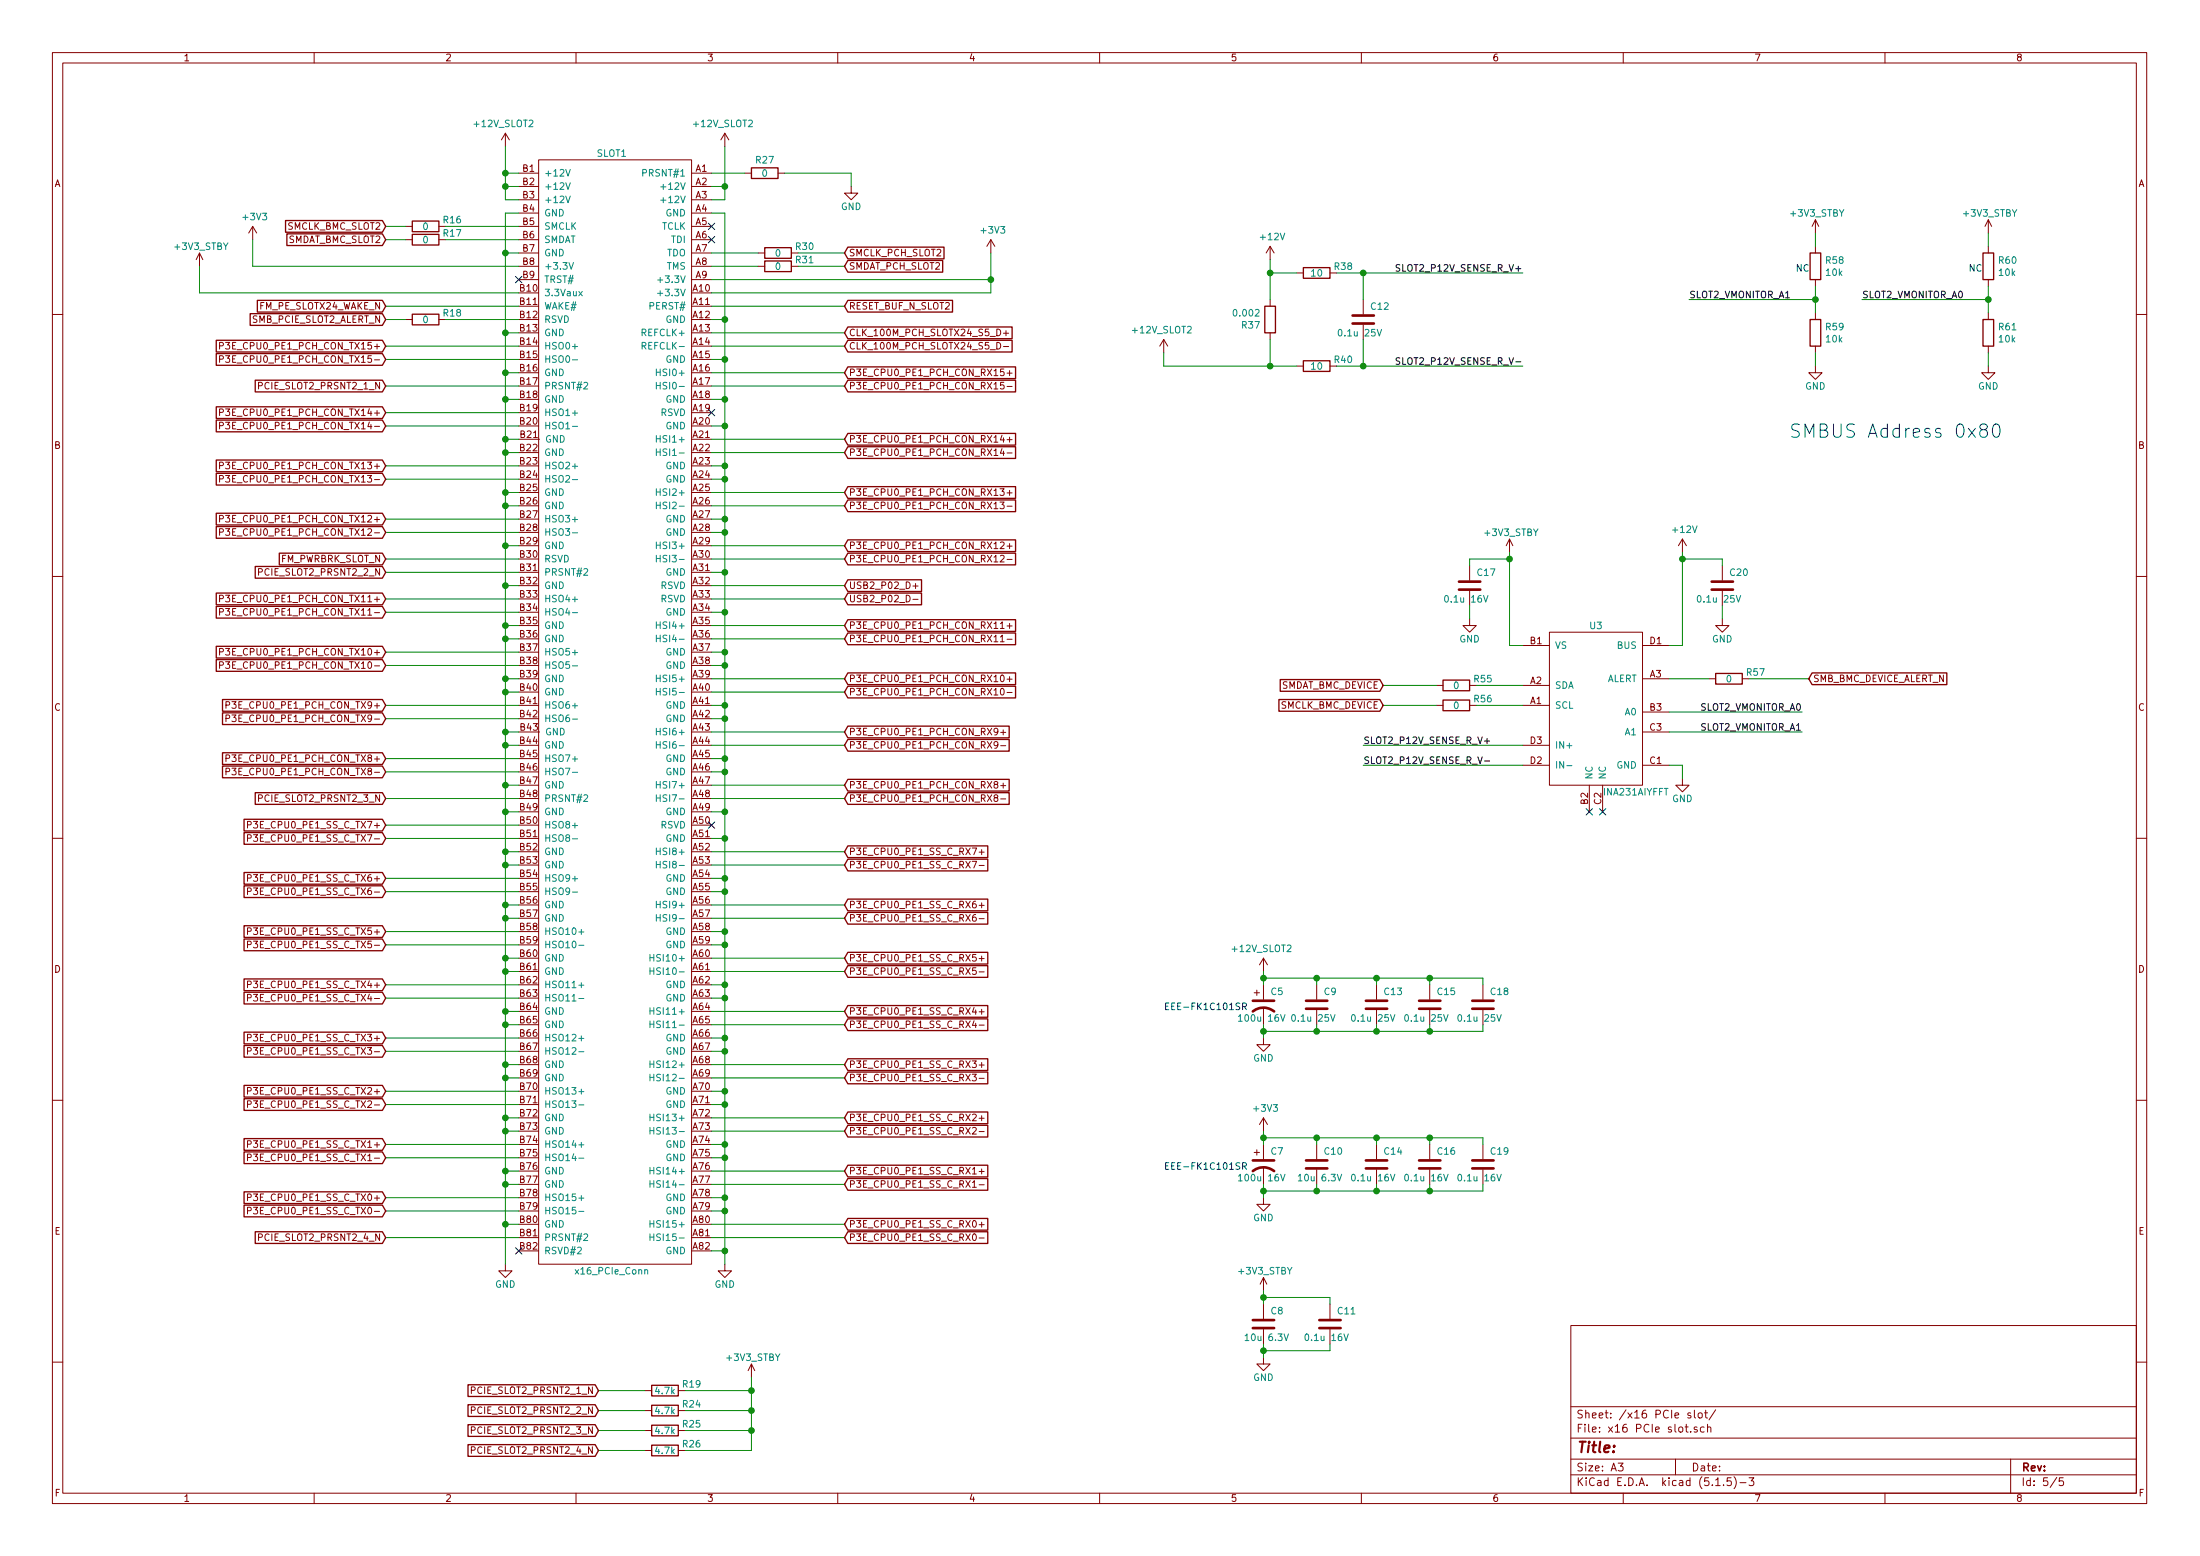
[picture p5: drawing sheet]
EESchema Schematic File Version 4
EELAYER 30 0
EELAYER END
$Descr A3 16535 11693
encoding utf-8
Sheet 5 5
Title ""
Date ""
Rev ""
Comp ""
Comment1 ""
Comment2 ""
Comment3 ""
Comment4 ""
$EndDescr
Text GLabel 4500 10450 0    50   Input ~ 0
PCIE_SLOT2_PRSNT2_1_N
Text GLabel 4500 10600 0    50   Input ~ 0
PCIE_SLOT2_PRSNT2_2_N
Text GLabel 4500 10750 0    50   Input ~ 0
PCIE_SLOT2_PRSNT2_3_N
Text GLabel 4500 10900 0    50   Input ~ 0
PCIE_SLOT2_PRSNT2_4_N
$Comp
L Device:R R19
U 1 1
P 5000 10450
F 0 "R19" V 4950 10650 50  0000 C CNN
F 1 "4.7k" V 5000 10450 50  0000 C CNN
F 2 "Resistors_SMD:R_0201" V 4930 10450 50  0001 C CNN
F 3 "~" H 5000 10450 50  0001 C CNN
	1    5000 10450
	0    1    1    0   
$EndComp
Wire Wire Line
	4850 10450 4500 10450
Wire Wire Line
	5150 10450 5650 10450
$Comp
L Device:R R24
U 1 1
P 5000 10600
F 0 "R24" V 4950 10800 50  0000 C CNN
F 1 "4.7k" V 5000 10600 50  0000 C CNN
F 2 "Resistors_SMD:R_0201" V 4930 10600 50  0001 C CNN
F 3 "~" H 5000 10600 50  0001 C CNN
	1    5000 10600
	0    1    1    0   
$EndComp
Wire Wire Line
	4850 10600 4500 10600
Wire Wire Line
	5150 10600 5650 10600
$Comp
L Device:R R25
U 1 1
P 5000 10750
F 0 "R25" V 4950 10950 50  0000 C CNN
F 1 "4.7k" V 5000 10750 50  0000 C CNN
F 2 "Resistors_SMD:R_0201" V 4930 10750 50  0001 C CNN
F 3 "~" H 5000 10750 50  0001 C CNN
	1    5000 10750
	0    1    1    0   
$EndComp
Wire Wire Line
	4850 10750 4500 10750
Wire Wire Line
	5150 10750 5650 10750
$Comp
L Device:R R26
U 1 1
P 5000 10900
F 0 "R26" V 4950 11100 50  0000 C CNN
F 1 "4.7k" V 5000 10900 50  0000 C CNN
F 2 "Resistors_SMD:R_0201" V 4930 10900 50  0001 C CNN
F 3 "~" H 5000 10900 50  0001 C CNN
	1    5000 10900
	0    1    1    0   
$EndComp
Wire Wire Line
	4850 10900 4500 10900
Wire Wire Line
	5150 10900 5650 10900
Wire Wire Line
	5650 10350 5650 10450
Connection ~ 5650 10450
Wire Wire Line
	5650 10450 5650 10600
Connection ~ 5650 10600
Wire Wire Line
	5650 10600 5650 10750
Connection ~ 5650 10750
Wire Wire Line
	5650 10750 5650 10900
$Comp
L Device:C C8
U 1 1
P 9500 9950
F 0 "C8" H 9550 10050 50  0000 L CNN
F 1 "10u 6.3V" H 9350 9850 50  0000 L CNN
F 2 "Capacitors_SMD:C_0805" H 9538 9800 50  0001 C CNN
F 3 "~" H 9500 9950 50  0001 C CNN
	1    9500 9950
	1    0    0    -1  
$EndComp
$Comp
L Device:C C11
U 1 1
P 10000 9950
F 0 "C11" H 10050 10050 50  0000 L CNN
F 1 "0.1u 16V" H 9800 9850 50  0000 L CNN
F 2 "Capacitors_SMD:C_0402" H 10038 9800 50  0001 C CNN
F 3 "~" H 10000 9950 50  0001 C CNN
	1    10000 9950
	1    0    0    -1  
$EndComp
Wire Wire Line
	9500 9800 9500 9750
Wire Wire Line
	9500 9750 10000 9750
Wire Wire Line
	10000 9750 10000 9800
Wire Wire Line
	9500 9750 9500 9700
Connection ~ 9500 9750
Wire Wire Line
	9500 10100 9500 10150
Wire Wire Line
	9500 10150 10000 10150
Wire Wire Line
	10000 10150 10000 10100
Wire Wire Line
	9500 10150 9500 10200
Connection ~ 9500 10150
$Comp
L power:GND #PWR0137
U 1 1
P 9500 10200
F 0 "#PWR0137" H 9500 9950 50  0001 C CNN
F 1 "GND" H 9500 10050 50  0000 C CNN
F 2 "" H 9500 10200 50  0001 C CNN
F 3 "" H 9500 10200 50  0001 C CNN
	1    9500 10200
	1    0    0    -1  
$EndComp
$Comp
L Device:CP1 C7
U 1 1
P 9500 8750
F 0 "C7" H 9550 8850 50  0000 L CNN
F 1 "100u 16V" H 9300 8650 50  0000 L CNN
F 2 "Switch PCIe:CapaElec_100u_16V_5.3x5.3mm" H 9500 8750 50  0001 C CNN
F 3 "~" H 9500 8750 50  0001 C CNN
	1    9500 8750
	1    0    0    -1  
$EndComp
Wire Wire Line
	9500 8900 9500 8950
Wire Wire Line
	9500 8600 9500 8550
Wire Wire Line
	9500 8550 9500 8500
Connection ~ 9500 8550
$Comp
L power:+3V3 #PWR0138
U 1 1
P 9500 8500
F 0 "#PWR0138" H 9500 8350 50  0001 C CNN
F 1 "+3V3" H 9515 8673 50  0000 C CNN
F 2 "" H 9500 8500 50  0001 C CNN
F 3 "" H 9500 8500 50  0001 C CNN
	1    9500 8500
	1    0    0    -1  
$EndComp
Wire Wire Line
	9500 8950 9500 9000
Connection ~ 9500 8950
$Comp
L power:GND #PWR0139
U 1 1
P 9500 9000
F 0 "#PWR0139" H 9500 8750 50  0001 C CNN
F 1 "GND" H 9500 8850 50  0000 C CNN
F 2 "" H 9500 9000 50  0001 C CNN
F 3 "" H 9500 9000 50  0001 C CNN
	1    9500 9000
	1    0    0    -1  
$EndComp
$Comp
L Device:CP1 C5
U 1 1
P 9500 7550
F 0 "C5" H 9550 7650 50  0000 L CNN
F 1 "100u 16V" H 9300 7450 50  0000 L CNN
F 2 "Switch PCIe:CapaElec_100u_16V_5.3x5.3mm" H 9500 7550 50  0001 C CNN
F 3 "~" H 9500 7550 50  0001 C CNN
	1    9500 7550
	1    0    0    -1  
$EndComp
Wire Wire Line
	9500 7700 9500 7750
Wire Wire Line
	9500 7750 9900 7750
Wire Wire Line
	11150 7750 11150 7700
Wire Wire Line
	10750 7700 10750 7750
Connection ~ 10750 7750
Wire Wire Line
	10750 7750 11150 7750
Wire Wire Line
	10350 7700 10350 7750
Connection ~ 10350 7750
Wire Wire Line
	10350 7750 10750 7750
Wire Wire Line
	9900 7700 9900 7750
Connection ~ 9900 7750
Wire Wire Line
	9900 7750 10350 7750
Wire Wire Line
	9500 7750 9500 7800
Connection ~ 9500 7750
$Comp
L power:GND #PWR0140
U 1 1
P 9500 7800
F 0 "#PWR0140" H 9500 7550 50  0001 C CNN
F 1 "GND" H 9500 7650 50  0000 C CNN
F 2 "" H 9500 7800 50  0001 C CNN
F 3 "" H 9500 7800 50  0001 C CNN
	1    9500 7800
	1    0    0    -1  
$EndComp
$Comp
L Device:C C9
U 1 1
P 9900 7550
F 0 "C9" H 9950 7650 50  0000 L CNN
F 1 "0.1u 25V" H 9700 7450 50  0000 L CNN
F 2 "Capacitors_SMD:C_0603" H 9938 7400 50  0001 C CNN
F 3 "~" H 9900 7550 50  0001 C CNN
	1    9900 7550
	1    0    0    -1  
$EndComp
$Comp
L Device:C C13
U 1 1
P 10350 7550
F 0 "C13" H 10400 7650 50  0000 L CNN
F 1 "0.1u 25V" H 10150 7450 50  0000 L CNN
F 2 "Capacitors_SMD:C_0603" H 10388 7400 50  0001 C CNN
F 3 "~" H 10350 7550 50  0001 C CNN
	1    10350 7550
	1    0    0    -1  
$EndComp
$Comp
L Device:C C15
U 1 1
P 10750 7550
F 0 "C15" H 10800 7650 50  0000 L CNN
F 1 "0.1u 25V" H 10550 7450 50  0000 L CNN
F 2 "Capacitors_SMD:C_0603" H 10788 7400 50  0001 C CNN
F 3 "~" H 10750 7550 50  0001 C CNN
	1    10750 7550
	1    0    0    -1  
$EndComp
$Comp
L Device:C C18
U 1 1
P 11150 7550
F 0 "C18" H 11200 7650 50  0000 L CNN
F 1 "0.1u 25V" H 10950 7450 50  0000 L CNN
F 2 "Capacitors_SMD:C_0603" H 11188 7400 50  0001 C CNN
F 3 "~" H 11150 7550 50  0001 C CNN
	1    11150 7550
	1    0    0    -1  
$EndComp
Wire Wire Line
	9500 7400 9500 7350
Wire Wire Line
	9500 7350 9900 7350
Wire Wire Line
	11150 7350 11150 7400
Wire Wire Line
	10750 7400 10750 7350
Connection ~ 10750 7350
Wire Wire Line
	10750 7350 11150 7350
Wire Wire Line
	10350 7400 10350 7350
Connection ~ 10350 7350
Wire Wire Line
	10350 7350 10750 7350
Wire Wire Line
	9900 7400 9900 7350
Connection ~ 9900 7350
Wire Wire Line
	9900 7350 10350 7350
Wire Wire Line
	9500 7350 9500 7300
Connection ~ 9500 7350
$Comp
L switch_leopard:+3V3_STBY #PWR0141
U 1 1
P 9500 9700
F 0 "#PWR0141" H 9500 9700 50  0001 C CNN
F 1 "+3V3_STBY" H 9300 9850 50  0000 L CNN
F 2 "" H 9500 9700 50  0001 C CNN
F 3 "" H 9500 9700 50  0001 C CNN
	1    9500 9700
	1    0    0    -1  
$EndComp
$Comp
L switch_leopard:+3V3_STBY #PWR0142
U 1 1
P 5650 10350
F 0 "#PWR0142" H 5650 10350 50  0001 C CNN
F 1 "+3V3_STBY" H 5450 10500 50  0000 L CNN
F 2 "" H 5650 10350 50  0001 C CNN
F 3 "" H 5650 10350 50  0001 C CNN
	1    5650 10350
	1    0    0    -1  
$EndComp
Text GLabel 13600 5100 2    50   Input ~ 0
SMB_BMC_DEVICE_ALERT_N
Wire Wire Line
	13600 5100 13150 5100
Wire Wire Line
	12850 5100 12550 5100
$Comp
L Device:C C20
U 1 1
P 12950 4400
F 0 "C20" H 13000 4500 50  0000 L CNN
F 1 "0.1u 25V" H 12750 4300 50  0000 L CNN
F 2 "Capacitors_SMD:C_0603" H 12988 4250 50  0001 C CNN
F 3 "~" H 12950 4400 50  0001 C CNN
	1    12950 4400
	1    0    0    -1  
$EndComp
Wire Wire Line
	12950 4550 12950 4650
$Comp
L power:GND #PWR0143
U 1 1
P 12950 4650
F 0 "#PWR0143" H 12950 4400 50  0001 C CNN
F 1 "GND" H 12950 4500 50  0000 C CNN
F 2 "" H 12950 4650 50  0001 C CNN
F 3 "" H 12950 4650 50  0001 C CNN
	1    12950 4650
	1    0    0    -1  
$EndComp
Wire Wire Line
	12550 4850 12650 4850
Wire Wire Line
	12650 4850 12650 4200
Wire Wire Line
	12650 4200 12950 4200
Wire Wire Line
	12950 4200 12950 4250
Connection ~ 12650 4200
Wire Wire Line
	12650 4200 12650 4150
Wire Wire Line
	12550 5750 12650 5750
Wire Wire Line
	12650 5750 12650 5850
$Comp
L power:GND #PWR0148
U 1 1
P 12650 5850
F 0 "#PWR0148" H 12650 5600 50  0001 C CNN
F 1 "GND" H 12650 5700 50  0000 C CNN
F 2 "" H 12650 5850 50  0001 C CNN
F 3 "" H 12650 5850 50  0001 C CNN
	1    12650 5850
	1    0    0    -1  
$EndComp
$Comp
L Device:C C17
U 1 1
P 11050 4400
F 0 "C17" H 11100 4500 50  0000 L CNN
F 1 "0.1u 16V" H 10850 4300 50  0000 L CNN
F 2 "Capacitors_SMD:C_0402" H 11088 4250 50  0001 C CNN
F 3 "~" H 11050 4400 50  0001 C CNN
	1    11050 4400
	1    0    0    -1  
$EndComp
Wire Wire Line
	11050 4550 11050 4650
$Comp
L power:GND #PWR0149
U 1 1
P 11050 4650
F 0 "#PWR0149" H 11050 4400 50  0001 C CNN
F 1 "GND" H 11050 4500 50  0000 C CNN
F 2 "" H 11050 4650 50  0001 C CNN
F 3 "" H 11050 4650 50  0001 C CNN
	1    11050 4650
	-1   0    0    -1  
$EndComp
Wire Wire Line
	11450 4850 11350 4850
Wire Wire Line
	11350 4850 11350 4200
Wire Wire Line
	11350 4200 11050 4200
Wire Wire Line
	11050 4200 11050 4250
Connection ~ 11350 4200
Wire Wire Line
	11350 4200 11350 4150
$Comp
L switch_leopard:+3V3_STBY #PWR0162
U 1 1
P 11350 4150
F 0 "#PWR0162" H 11350 4150 50  0001 C CNN
F 1 "+3V3_STBY" H 11150 4300 50  0000 L CNN
F 2 "" H 11350 4150 50  0001 C CNN
F 3 "" H 11350 4150 50  0001 C CNN
	1    11350 4150
	1    0    0    -1  
$EndComp
Wire Wire Line
	12550 5350 13550 5350
Text Label 13550 5350 2    50   ~ 0
SLOT2_VMONITOR_A0
Wire Wire Line
	12550 5500 13550 5500
Text Label 13550 5500 2    50   ~ 0
SLOT2_VMONITOR_A1
Text Label 12700 2250 0    50   ~ 0
SLOT2_VMONITOR_A1
Wire Wire Line
	12700 2250 13650 2250
Wire Wire Line
	13650 2250 13650 2150
Wire Wire Line
	13650 2250 13650 2350
Connection ~ 13650 2250
$Comp
L Device:R R58
U 1 1
P 13650 2000
F 0 "R58" H 13720 2046 50  0000 L CNN
F 1 "10k" H 13720 1955 50  0000 L CNN
F 2 "Resistors_SMD:R_0201" V 13580 2000 50  0001 C CNN
F 3 "~" H 13650 2000 50  0001 C CNN
	1    13650 2000
	1    0    0    -1  
$EndComp
$Comp
L Device:R R59
U 1 1
P 13650 2500
F 0 "R59" H 13720 2546 50  0000 L CNN
F 1 "10k" H 13720 2455 50  0000 L CNN
F 2 "Resistors_SMD:R_0201" V 13580 2500 50  0001 C CNN
F 3 "~" H 13650 2500 50  0001 C CNN
	1    13650 2500
	1    0    0    -1  
$EndComp
Wire Wire Line
	13650 2650 13650 2750
Wire Wire Line
	13650 1850 13650 1750
$Comp
L switch_leopard:+3V3_STBY #PWR0164
U 1 1
P 13650 1750
F 0 "#PWR0164" H 13650 1750 50  0001 C CNN
F 1 "+3V3_STBY" H 13450 1900 50  0000 L CNN
F 2 "" H 13650 1750 50  0001 C CNN
F 3 "" H 13650 1750 50  0001 C CNN
	1    13650 1750
	1    0    0    -1  
$EndComp
$Comp
L power:GND #PWR0165
U 1 1
P 13650 2750
F 0 "#PWR0165" H 13650 2500 50  0001 C CNN
F 1 "GND" H 13650 2600 50  0000 C CNN
F 2 "" H 13650 2750 50  0001 C CNN
F 3 "" H 13650 2750 50  0001 C CNN
	1    13650 2750
	1    0    0    -1  
$EndComp
Text Notes 13500 2050 0    50   ~ 0
NC
Text Label 14000 2250 0    50   ~ 0
SLOT2_VMONITOR_A0
Wire Wire Line
	14000 2250 14950 2250
Wire Wire Line
	14950 2250 14950 2150
Wire Wire Line
	14950 2250 14950 2350
Connection ~ 14950 2250
$Comp
L Device:R R60
U 1 1
P 14950 2000
F 0 "R60" H 15020 2046 50  0000 L CNN
F 1 "10k" H 15020 1955 50  0000 L CNN
F 2 "Resistors_SMD:R_0201" V 14880 2000 50  0001 C CNN
F 3 "~" H 14950 2000 50  0001 C CNN
	1    14950 2000
	1    0    0    -1  
$EndComp
$Comp
L Device:R R61
U 1 1
P 14950 2500
F 0 "R61" H 15020 2546 50  0000 L CNN
F 1 "10k" H 15020 2455 50  0000 L CNN
F 2 "Resistors_SMD:R_0201" V 14880 2500 50  0001 C CNN
F 3 "~" H 14950 2500 50  0001 C CNN
	1    14950 2500
	1    0    0    -1  
$EndComp
Wire Wire Line
	14950 2650 14950 2750
Wire Wire Line
	14950 1850 14950 1750
$Comp
L switch_leopard:+3V3_STBY #PWR0166
U 1 1
P 14950 1750
F 0 "#PWR0166" H 14950 1750 50  0001 C CNN
F 1 "+3V3_STBY" H 14750 1900 50  0000 L CNN
F 2 "" H 14950 1750 50  0001 C CNN
F 3 "" H 14950 1750 50  0001 C CNN
	1    14950 1750
	1    0    0    -1  
$EndComp
$Comp
L power:GND #PWR0167
U 1 1
P 14950 2750
F 0 "#PWR0167" H 14950 2500 50  0001 C CNN
F 1 "GND" H 14950 2600 50  0000 C CNN
F 2 "" H 14950 2750 50  0001 C CNN
F 3 "" H 14950 2750 50  0001 C CNN
	1    14950 2750
	1    0    0    -1  
$EndComp
Text Notes 14800 2050 0    50   ~ 0
NC
$Comp
L Device:R R57
U 1 1
P 13000 5100
F 0 "R57" V 12950 5300 50  0000 C CNN
F 1 "0" V 13000 5100 50  0000 C CNN
F 2 "Resistors_SMD:R_0201" V 12930 5100 50  0001 C CNN
F 3 "~" H 13000 5100 50  0001 C CNN
	1    13000 5100
	0    1    1    0   
$EndComp
$Comp
L Device:R R55
U 1 1
P 10950 5150
F 0 "R55" V 10900 5350 50  0000 C CNN
F 1 "0" V 10950 5150 50  0000 C CNN
F 2 "Resistors_SMD:R_0201" V 10880 5150 50  0001 C CNN
F 3 "~" H 10950 5150 50  0001 C CNN
	1    10950 5150
	0    1    1    0   
$EndComp
$Comp
L Device:R R56
U 1 1
P 10950 5300
F 0 "R56" V 10900 5500 50  0000 C CNN
F 1 "0" V 10950 5300 50  0000 C CNN
F 2 "Resistors_SMD:R_0201" V 10880 5300 50  0001 C CNN
F 3 "~" H 10950 5300 50  0001 C CNN
	1    10950 5300
	0    1    1    0   
$EndComp
Wire Wire Line
	11100 5150 11450 5150
Wire Wire Line
	11100 5300 11450 5300
Text GLabel 10400 5300 0    50   Input ~ 0
SMCLK_BMC_DEVICE
Wire Wire Line
	10400 5300 10800 5300
Text GLabel 10400 5150 0    50   Input ~ 0
SMDAT_BMC_DEVICE
Wire Wire Line
	10400 5150 10800 5150
Text Label 11450 2050 2    50   ~ 0
SLOT2_P12V_SENSE_R_V+
Text Label 11450 2750 2    50   ~ 0
SLOT2_P12V_SENSE_R_V-
Text Label 10250 5750 0    50   ~ 0
SLOT2_P12V_SENSE_R_V-
Text Label 10250 5600 0    50   ~ 0
SLOT2_P12V_SENSE_R_V+
Wire Wire Line
	10250 5600 11450 5600
Wire Wire Line
	11450 5750 10250 5750
$Comp
L power:+3V3 #PWR0168
U 1 1
P 1900 1800
F 0 "#PWR0168" H 1900 1650 50  0001 C CNN
F 1 "+3V3" H 1915 1973 50  0000 C CNN
F 2 "" H 1900 1800 50  0001 C CNN
F 3 "" H 1900 1800 50  0001 C CNN
	1    1900 1800
	1    0    0    -1  
$EndComp
$Comp
L power:+3V3 #PWR0169
U 1 1
P 7450 1900
F 0 "#PWR0169" H 7450 1750 50  0001 C CNN
F 1 "+3V3" H 7465 2073 50  0000 C CNN
F 2 "" H 7450 1900 50  0001 C CNN
F 3 "" H 7450 1900 50  0001 C CNN
	1    7450 1900
	1    0    0    -1  
$EndComp
$Comp
L switch_leopard:+3V3_STBY #PWR0170
U 1 1
P 1500 2000
F 0 "#PWR0170" H 1500 2000 50  0001 C CNN
F 1 "+3V3_STBY" H 1300 2150 50  0000 L CNN
F 2 "" H 1500 2000 50  0001 C CNN
F 3 "" H 1500 2000 50  0001 C CNN
	1    1500 2000
	1    0    0    -1  
$EndComp
Connection ~ 7450 2100
Wire Wire Line
	7450 2200 7450 2100
Wire Wire Line
	7450 2100 7450 1900
Wire Wire Line
	1500 2200 1500 2000
Wire Wire Line
	1900 2000 1900 1800
Connection ~ 5450 9400
Wire Wire Line
	5450 9500 5450 9400
Connection ~ 5450 9100
Wire Wire Line
	5450 9400 5350 9400
Wire Wire Line
	5450 9100 5450 9400
Connection ~ 5450 9000
Wire Wire Line
	5450 9100 5350 9100
Wire Wire Line
	5450 9000 5450 9100
Connection ~ 5450 8700
Wire Wire Line
	5450 9000 5350 9000
Wire Wire Line
	5450 8700 5450 9000
Connection ~ 5450 8600
Wire Wire Line
	5450 8700 5350 8700
Wire Wire Line
	5450 8600 5450 8700
Connection ~ 5450 8300
Wire Wire Line
	5450 8600 5350 8600
Wire Wire Line
	5450 8300 5450 8600
Connection ~ 5450 8200
Wire Wire Line
	5450 8300 5350 8300
Wire Wire Line
	5450 8200 5450 8300
Connection ~ 5450 7900
Wire Wire Line
	5450 8200 5350 8200
Wire Wire Line
	5450 7900 5450 8200
Connection ~ 5450 7800
Wire Wire Line
	5450 7900 5350 7900
Wire Wire Line
	5450 7800 5450 7900
Connection ~ 5450 7500
Wire Wire Line
	5450 7800 5350 7800
Wire Wire Line
	5450 7500 5450 7800
Connection ~ 5450 7400
Wire Wire Line
	5450 7500 5350 7500
Wire Wire Line
	5450 7400 5450 7500
Connection ~ 5450 7100
Wire Wire Line
	5450 7400 5350 7400
Wire Wire Line
	5450 7100 5450 7400
Connection ~ 5450 7000
Wire Wire Line
	5450 7100 5350 7100
Wire Wire Line
	5450 7000 5450 7100
Connection ~ 5450 6700
Wire Wire Line
	5450 7000 5350 7000
Wire Wire Line
	5450 6700 5450 7000
Connection ~ 5450 6600
Wire Wire Line
	5450 6700 5350 6700
Wire Wire Line
	5450 6600 5450 6700
Connection ~ 5450 6300
Wire Wire Line
	5450 6600 5350 6600
Wire Wire Line
	5450 6300 5450 6600
NoConn ~ 5350 6200
Connection ~ 5450 6100
Wire Wire Line
	5450 6300 5350 6300
Wire Wire Line
	5450 6100 5450 6300
Connection ~ 5450 5800
Wire Wire Line
	5450 6100 5350 6100
Wire Wire Line
	5450 5800 5450 6100
Connection ~ 5450 5700
Wire Wire Line
	5450 5800 5350 5800
Wire Wire Line
	5450 5700 5450 5800
Connection ~ 5450 5400
Wire Wire Line
	5450 5700 5350 5700
Wire Wire Line
	5450 5400 5450 5700
Connection ~ 5450 5300
Wire Wire Line
	5450 5400 5350 5400
Wire Wire Line
	5450 5300 5450 5400
Connection ~ 5450 5000
Wire Wire Line
	5450 5300 5350 5300
Wire Wire Line
	5450 5000 5450 5300
Connection ~ 5450 4900
Wire Wire Line
	5450 5000 5350 5000
Wire Wire Line
	5450 4900 5450 5000
Connection ~ 5450 4600
Wire Wire Line
	5450 4900 5350 4900
Wire Wire Line
	5450 4600 5450 4900
Connection ~ 5450 4300
Wire Wire Line
	5450 4600 5350 4600
Wire Wire Line
	5450 4300 5450 4600
Connection ~ 5450 4000
Wire Wire Line
	5450 4300 5350 4300
Wire Wire Line
	5450 4000 5450 4300
Connection ~ 5450 3900
Wire Wire Line
	5450 4000 5350 4000
Wire Wire Line
	5450 3900 5450 4000
Connection ~ 5450 3600
Wire Wire Line
	5450 3900 5350 3900
Wire Wire Line
	5450 3600 5450 3900
Connection ~ 5450 3500
Wire Wire Line
	5450 3600 5350 3600
Wire Wire Line
	5450 3500 5450 3600
Connection ~ 5450 3200
Wire Wire Line
	5450 3500 5350 3500
Wire Wire Line
	5450 3200 5450 3500
Connection ~ 5450 3000
Wire Wire Line
	5450 3200 5350 3200
Wire Wire Line
	5450 3000 5450 3200
NoConn ~ 5350 3100
Connection ~ 5450 2700
Wire Wire Line
	5450 3000 5350 3000
Wire Wire Line
	5450 2700 5450 3000
Connection ~ 5450 2400
Wire Wire Line
	5450 2700 5350 2700
Wire Wire Line
	5450 2400 5450 2700
Wire Wire Line
	5450 2400 5350 2400
Wire Wire Line
	5450 1600 5450 2400
Wire Wire Line
	5350 1600 5450 1600
Connection ~ 3800 1900
Wire Wire Line
	3800 1900 3800 1600
Connection ~ 3800 2500
Wire Wire Line
	3800 2500 3800 1900
Connection ~ 3800 2800
Wire Wire Line
	3800 2800 3800 2500
Connection ~ 3800 3000
Wire Wire Line
	3800 3000 3800 2800
Connection ~ 3800 3300
Wire Wire Line
	3800 3300 3800 3000
Connection ~ 3800 3400
Wire Wire Line
	3800 3400 3800 3300
Connection ~ 3800 3700
Wire Wire Line
	3800 3400 3800 3700
Connection ~ 3800 3800
Wire Wire Line
	3800 3800 3800 3700
Connection ~ 3800 4100
Wire Wire Line
	3800 4100 3800 3800
Connection ~ 3800 4400
Wire Wire Line
	3800 4400 3800 4100
Connection ~ 3800 4700
Wire Wire Line
	3800 4700 3800 4400
Connection ~ 3800 4800
Wire Wire Line
	3800 4800 3800 4700
Connection ~ 3800 5100
Wire Wire Line
	3800 5100 3800 4800
Connection ~ 3800 5200
Wire Wire Line
	3800 5200 3800 5100
Connection ~ 3800 5500
Wire Wire Line
	3800 5500 3800 5200
Connection ~ 3800 5600
Wire Wire Line
	3800 5600 3800 5500
Connection ~ 3800 5900
Wire Wire Line
	3800 5900 3800 5600
Connection ~ 3800 6100
Wire Wire Line
	3800 6100 3800 5900
Connection ~ 3800 6400
Wire Wire Line
	3800 6400 3800 6100
Connection ~ 3800 6500
Wire Wire Line
	3800 6500 3800 6400
Connection ~ 3800 6800
Wire Wire Line
	3800 6800 3800 6500
Connection ~ 3800 6900
Wire Wire Line
	3800 6900 3800 6800
Connection ~ 3800 7200
Wire Wire Line
	3800 7200 3800 6900
Connection ~ 3800 7300
Wire Wire Line
	3800 7200 3800 7300
Connection ~ 3800 7600
Wire Wire Line
	3800 7600 3800 7300
Connection ~ 3800 7700
Wire Wire Line
	3800 7700 3800 7600
Connection ~ 3800 8000
Wire Wire Line
	3800 8000 3800 7700
Connection ~ 3800 8100
Wire Wire Line
	3800 8100 3800 8000
Connection ~ 3800 8400
Wire Wire Line
	3800 8400 3800 8100
Connection ~ 3800 8500
Wire Wire Line
	3800 8500 3800 8400
Connection ~ 3800 8800
Wire Wire Line
	3800 8800 3800 8500
Connection ~ 3800 8900
Wire Wire Line
	3800 8900 3800 8800
Connection ~ 3800 9200
Wire Wire Line
	3800 9200 3800 8900
Wire Wire Line
	3800 9500 3800 9200
$Comp
L power:GND #PWR0172
U 1 1
P 5450 9500
F 0 "#PWR0172" H 5450 9250 50  0001 C CNN
F 1 "GND" H 5450 9350 50  0000 C CNN
F 2 "" H 5450 9500 50  0001 C CNN
F 3 "" H 5450 9500 50  0001 C CNN
	1    5450 9500
	1    0    0    -1  
$EndComp
$Comp
L power:GND #PWR0173
U 1 1
P 3800 9500
F 0 "#PWR0173" H 3800 9250 50  0001 C CNN
F 1 "GND" H 3800 9350 50  0000 C CNN
F 2 "" H 3800 9500 50  0001 C CNN
F 3 "" H 3800 9500 50  0001 C CNN
	1    3800 9500
	1    0    0    -1  
$EndComp
Wire Wire Line
	6350 9300 5350 9300
Wire Wire Line
	6350 9200 5350 9200
Wire Wire Line
	6350 8900 5350 8900
Wire Wire Line
	6350 8800 5350 8800
Wire Wire Line
	6350 8500 5350 8500
Wire Wire Line
	6350 8400 5350 8400
Wire Wire Line
	6350 8100 5350 8100
Wire Wire Line
	6350 8000 5350 8000
Wire Wire Line
	6350 7700 5350 7700
Wire Wire Line
	6350 7600 5350 7600
Text GLabel 2900 4200 0    50   Input ~ 0
FM_PWRBRK_SLOT_N
Text GLabel 6350 9300 2    50   Input ~ 0
P3E_CPU0_PE1_SS_C_RX0-
Text GLabel 6350 9200 2    50   Input ~ 0
P3E_CPU0_PE1_SS_C_RX0+
Text GLabel 6350 8900 2    50   Input ~ 0
P3E_CPU0_PE1_SS_C_RX1-
Text GLabel 6350 8800 2    50   Input ~ 0
P3E_CPU0_PE1_SS_C_RX1+
Text GLabel 6350 8500 2    50   Input ~ 0
P3E_CPU0_PE1_SS_C_RX2-
Text GLabel 6350 8400 2    50   Input ~ 0
P3E_CPU0_PE1_SS_C_RX2+
Text GLabel 6350 8100 2    50   Input ~ 0
P3E_CPU0_PE1_SS_C_RX3-
Text GLabel 6350 8000 2    50   Input ~ 0
P3E_CPU0_PE1_SS_C_RX3+
Text GLabel 6350 7700 2    50   Input ~ 0
P3E_CPU0_PE1_SS_C_RX4-
Text GLabel 6350 7600 2    50   Input ~ 0
P3E_CPU0_PE1_SS_C_RX4+
Text GLabel 6350 7300 2    50   Input ~ 0
P3E_CPU0_PE1_SS_C_RX5-
Text GLabel 6350 7200 2    50   Input ~ 0
P3E_CPU0_PE1_SS_C_RX5+
Text GLabel 6350 6900 2    50   Input ~ 0
P3E_CPU0_PE1_SS_C_RX6-
Text GLabel 6350 6800 2    50   Input ~ 0
P3E_CPU0_PE1_SS_C_RX6+
Text GLabel 6350 6500 2    50   Input ~ 0
P3E_CPU0_PE1_SS_C_RX7-
Text GLabel 6350 6400 2    50   Input ~ 0
P3E_CPU0_PE1_SS_C_RX7+
Text GLabel 6350 6000 2    50   Input ~ 0
P3E_CPU0_PE1_PCH_CON_RX8-
Text GLabel 6350 5900 2    50   Input ~ 0
P3E_CPU0_PE1_PCH_CON_RX8+
Text GLabel 6350 5600 2    50   Input ~ 0
P3E_CPU0_PE1_PCH_CON_RX9-
Text GLabel 6350 5500 2    50   Input ~ 0
P3E_CPU0_PE1_PCH_CON_RX9+
Text GLabel 6350 5200 2    50   Input ~ 0
P3E_CPU0_PE1_PCH_CON_RX10-
Text GLabel 6350 5100 2    50   Input ~ 0
P3E_CPU0_PE1_PCH_CON_RX10+
Text GLabel 6350 4800 2    50   Input ~ 0
P3E_CPU0_PE1_PCH_CON_RX11-
Text GLabel 6350 4700 2    50   Input ~ 0
P3E_CPU0_PE1_PCH_CON_RX11+
Text GLabel 6350 4200 2    50   Input ~ 0
P3E_CPU0_PE1_PCH_CON_RX12-
Text GLabel 6350 4100 2    50   Input ~ 0
P3E_CPU0_PE1_PCH_CON_RX12+
Text GLabel 6350 3800 2    50   Input ~ 0
P3E_CPU0_PE1_PCH_CON_RX13-
Text GLabel 6350 3700 2    50   Input ~ 0
P3E_CPU0_PE1_PCH_CON_RX13+
Text GLabel 2900 9100 0    50   Input ~ 0
P3E_CPU0_PE1_SS_C_TX0-
Text GLabel 2900 9000 0    50   Input ~ 0
P3E_CPU0_PE1_SS_C_TX0+
Text GLabel 2900 8700 0    50   Input ~ 0
P3E_CPU0_PE1_SS_C_TX1-
Text GLabel 2900 8600 0    50   Input ~ 0
P3E_CPU0_PE1_SS_C_TX1+
Text GLabel 2900 8300 0    50   Input ~ 0
P3E_CPU0_PE1_SS_C_TX2-
Text GLabel 2900 8200 0    50   Input ~ 0
P3E_CPU0_PE1_SS_C_TX2+
Text GLabel 2900 7900 0    50   Input ~ 0
P3E_CPU0_PE1_SS_C_TX3-
Text GLabel 2900 7800 0    50   Input ~ 0
P3E_CPU0_PE1_SS_C_TX3+
Text GLabel 2900 7500 0    50   Input ~ 0
P3E_CPU0_PE1_SS_C_TX4-
Text GLabel 2900 7400 0    50   Input ~ 0
P3E_CPU0_PE1_SS_C_TX4+
Text GLabel 2900 7100 0    50   Input ~ 0
P3E_CPU0_PE1_SS_C_TX5-
Text GLabel 2900 7000 0    50   Input ~ 0
P3E_CPU0_PE1_SS_C_TX5+
Text GLabel 2900 6700 0    50   Input ~ 0
P3E_CPU0_PE1_SS_C_TX6-
Text GLabel 2900 6600 0    50   Input ~ 0
P3E_CPU0_PE1_SS_C_TX6+
Text GLabel 2900 6300 0    50   Input ~ 0
P3E_CPU0_PE1_SS_C_TX7-
Text GLabel 2900 6200 0    50   Input ~ 0
P3E_CPU0_PE1_SS_C_TX7+
Text GLabel 2900 5800 0    50   Input ~ 0
P3E_CPU0_PE1_PCH_CON_TX8-
Text GLabel 2900 5700 0    50   Input ~ 0
P3E_CPU0_PE1_PCH_CON_TX8+
Text GLabel 2900 5400 0    50   Input ~ 0
P3E_CPU0_PE1_PCH_CON_TX9-
Text GLabel 2900 5300 0    50   Input ~ 0
P3E_CPU0_PE1_PCH_CON_TX9+
Text GLabel 2900 5000 0    50   Input ~ 0
P3E_CPU0_PE1_PCH_CON_TX10-
Text GLabel 2900 4900 0    50   Input ~ 0
P3E_CPU0_PE1_PCH_CON_TX10+
Text GLabel 2900 4600 0    50   Input ~ 0
P3E_CPU0_PE1_PCH_CON_TX11-
Text GLabel 2900 4500 0    50   Input ~ 0
P3E_CPU0_PE1_PCH_CON_TX11+
Text GLabel 2900 4000 0    50   Input ~ 0
P3E_CPU0_PE1_PCH_CON_TX12-
Text GLabel 2900 3900 0    50   Input ~ 0
P3E_CPU0_PE1_PCH_CON_TX12+
Text GLabel 2900 3600 0    50   Input ~ 0
P3E_CPU0_PE1_PCH_CON_TX13-
Text GLabel 2900 3500 0    50   Input ~ 0
P3E_CPU0_PE1_PCH_CON_TX13+
Text GLabel 6350 3400 2    50   Input ~ 0
P3E_CPU0_PE1_PCH_CON_RX14-
Text GLabel 6350 3300 2    50   Input ~ 0
P3E_CPU0_PE1_PCH_CON_RX14+
Text GLabel 6350 2900 2    50   Input ~ 0
P3E_CPU0_PE1_PCH_CON_RX15-
Text GLabel 6350 2800 2    50   Input ~ 0
P3E_CPU0_PE1_PCH_CON_RX15+
Text GLabel 2900 3200 0    50   Input ~ 0
P3E_CPU0_PE1_PCH_CON_TX14-
Text GLabel 2900 3100 0    50   Input ~ 0
P3E_CPU0_PE1_PCH_CON_TX14+
Text GLabel 2900 2700 0    50   Input ~ 0
P3E_CPU0_PE1_PCH_CON_TX15-
Text GLabel 2900 2600 0    50   Input ~ 0
P3E_CPU0_PE1_PCH_CON_TX15+
Text GLabel 6350 2600 2    50   Input ~ 0
CLK_100M_PCH_SLOTX24_S5_D-
Text GLabel 6350 2500 2    50   Input ~ 0
CLK_100M_PCH_SLOTX24_S5_D+
Text GLabel 2900 9300 0    50   Input ~ 0
PCIE_SLOT2_PRSNT2_4_N
Text GLabel 2900 6000 0    50   Input ~ 0
PCIE_SLOT2_PRSNT2_3_N
Text GLabel 2900 4300 0    50   Input ~ 0
PCIE_SLOT2_PRSNT2_2_N
Text GLabel 2900 2900 0    50   Input ~ 0
PCIE_SLOT2_PRSNT2_1_N
Wire Wire Line
	2900 2400 3050 2400
Text GLabel 2900 2400 0    50   Input ~ 0
SMB_PCIE_SLOT2_ALERT_N
$Comp
L Device:R R18
U 1 1
P 3200 2400
F 0 "R18" V 3150 2600 50  0000 C CNN
F 1 "0" V 3200 2400 50  0000 C CNN
F 2 "Resistors_SMD:R_0201" V 3130 2400 50  0001 C CNN
F 3 "~" H 3200 2400 50  0001 C CNN
	1    3200 2400
	0    1    1    0   
$EndComp
Text GLabel 2900 2300 0    50   Input ~ 0
FM_PE_SLOTX24_WAKE_N
NoConn ~ 3900 2100
Text GLabel 6350 2300 2    50   Input ~ 0
RESET_BUF_N_SLOT2
Wire Wire Line
	6000 2000 6350 2000
Wire Wire Line
	6350 1900 6000 1900
NoConn ~ 5350 1800
NoConn ~ 5350 1700
$Comp
L Device:R R31
U 1 1
P 5850 2000
F 0 "R31" V 5800 2200 50  0000 C CNN
F 1 "0" V 5850 2000 50  0000 C CNN
F 2 "Resistors_SMD:R_0201" V 5780 2000 50  0001 C CNN
F 3 "~" H 5850 2000 50  0001 C CNN
	1    5850 2000
	0    1    1    0   
$EndComp
$Comp
L Device:R R30
U 1 1
P 5850 1900
F 0 "R30" V 5800 2100 50  0000 C CNN
F 1 "0" V 5850 1900 50  0000 C CNN
F 2 "Resistors_SMD:R_0201" V 5780 1900 50  0001 C CNN
F 3 "~" H 5850 1900 50  0001 C CNN
	1    5850 1900
	0    1    1    0   
$EndComp
Text GLabel 6350 2000 2    50   Input ~ 0
SMDAT_PCH_SLOT2
Text GLabel 6350 1900 2    50   Input ~ 0
SMCLK_PCH_SLOT2
Text GLabel 2900 1800 0    50   Input ~ 0
SMDAT_BMC_SLOT2
Text GLabel 2900 1700 0    50   Input ~ 0
SMCLK_BMC_SLOT2
Wire Wire Line
	3050 1800 2900 1800
Wire Wire Line
	3050 1700 2900 1700
$Comp
L Device:R R17
U 1 1
P 3200 1800
F 0 "R17" V 3150 2000 50  0000 C CNN
F 1 "0" V 3200 1800 50  0000 C CNN
F 2 "Resistors_SMD:R_0201" V 3130 1800 50  0001 C CNN
F 3 "~" H 3200 1800 50  0001 C CNN
	1    3200 1800
	0    1    1    0   
$EndComp
$Comp
L Device:R R16
U 1 1
P 3200 1700
F 0 "R16" V 3150 1900 50  0000 C CNN
F 1 "0" V 3200 1700 50  0000 C CNN
F 2 "Resistors_SMD:R_0201" V 3130 1700 50  0001 C CNN
F 3 "~" H 3200 1700 50  0001 C CNN
	1    3200 1700
	0    1    1    0   
$EndComp
Text Notes 13450 3300 0    100  ~ 0
SMBUS Address 0x80
NoConn ~ 3900 9400
Wire Wire Line
	10350 8550 10750 8550
Connection ~ 10350 8550
Wire Wire Line
	10350 8600 10350 8550
Wire Wire Line
	10750 8550 11150 8550
Connection ~ 10750 8550
Wire Wire Line
	10750 8600 10750 8550
Wire Wire Line
	11150 8550 11150 8600
Wire Wire Line
	10350 8950 10750 8950
Connection ~ 10350 8950
Wire Wire Line
	10350 8900 10350 8950
Wire Wire Line
	10750 8950 11150 8950
Connection ~ 10750 8950
Wire Wire Line
	10750 8900 10750 8950
Wire Wire Line
	11150 8950 11150 8900
$Comp
L Device:C C19
U 1 1
P 11150 8750
F 0 "C19" H 11200 8850 50  0000 L CNN
F 1 "0.1u 16V" H 10950 8650 50  0000 L CNN
F 2 "Capacitors_SMD:C_0402" H 11188 8600 50  0001 C CNN
F 3 "~" H 11150 8750 50  0001 C CNN
	1    11150 8750
	1    0    0    -1  
$EndComp
$Comp
L Device:C C16
U 1 1
P 10750 8750
F 0 "C16" H 10800 8850 50  0000 L CNN
F 1 "0.1u 16V" H 10550 8650 50  0000 L CNN
F 2 "Capacitors_SMD:C_0402" H 10788 8600 50  0001 C CNN
F 3 "~" H 10750 8750 50  0001 C CNN
	1    10750 8750
	1    0    0    -1  
$EndComp
$Comp
L Device:C C14
U 1 1
P 10350 8750
F 0 "C14" H 10400 8850 50  0000 L CNN
F 1 "0.1u 16V" H 10150 8650 50  0000 L CNN
F 2 "Capacitors_SMD:C_0402" H 10388 8600 50  0001 C CNN
F 3 "~" H 10350 8750 50  0001 C CNN
	1    10350 8750
	1    0    0    -1  
$EndComp
Wire Wire Line
	9900 8950 10350 8950
Wire Wire Line
	9500 8950 9900 8950
Connection ~ 9900 8950
Wire Wire Line
	9900 8900 9900 8950
Wire Wire Line
	9900 8550 10350 8550
Wire Wire Line
	9500 8550 9900 8550
Connection ~ 9900 8550
Wire Wire Line
	9900 8600 9900 8550
$Comp
L Device:C C10
U 1 1
P 9900 8750
F 0 "C10" H 9950 8850 50  0000 L CNN
F 1 "10u 6.3V" H 9750 8650 50  0000 L CNN
F 2 "Capacitors_SMD:C_0805" H 9938 8600 50  0001 C CNN
F 3 "~" H 9900 8750 50  0001 C CNN
	1    9900 8750
	1    0    0    -1  
$EndComp
Wire Wire Line
	5350 4400 6350 4400
Wire Wire Line
	5350 4500 6350 4500
Wire Wire Line
	5350 2200 7450 2200
Wire Wire Line
	5350 2100 7450 2100
Wire Wire Line
	5350 7300 6350 7300
Wire Wire Line
	5350 7200 6350 7200
Wire Wire Line
	5350 6800 6350 6800
Wire Wire Line
	5350 6900 6350 6900
Wire Wire Line
	5350 6500 6350 6500
Wire Wire Line
	5350 6400 6350 6400
Wire Wire Line
	5350 6000 6350 6000
Wire Wire Line
	5350 5900 6350 5900
Wire Wire Line
	5350 5600 6350 5600
Wire Wire Line
	5350 5500 6350 5500
Wire Wire Line
	5350 5200 6350 5200
Wire Wire Line
	5350 5100 6350 5100
Wire Wire Line
	5350 4700 6350 4700
Wire Wire Line
	5350 4800 6350 4800
Wire Wire Line
	5350 4100 6350 4100
Wire Wire Line
	5350 4200 6350 4200
Wire Wire Line
	5350 3700 6350 3700
Wire Wire Line
	5350 3800 6350 3800
Wire Wire Line
	5350 3300 6350 3300
Wire Wire Line
	5350 3400 6350 3400
Wire Wire Line
	5350 2800 6350 2800
Wire Wire Line
	5350 2900 6350 2900
Wire Wire Line
	5350 2600 6350 2600
Wire Wire Line
	5350 2500 6350 2500
Wire Wire Line
	5350 2300 6350 2300
Wire Wire Line
	5350 2000 5700 2000
Wire Wire Line
	5350 1900 5700 1900
$Comp
L switch_leopard:+12V_SLOT2 #PWR0174
U 1 1
P 9500 7300
F 0 "#PWR0174" H 9500 7200 50  0001 C CNN
F 1 "+12V_SLOT2" H 9485 7473 50  0000 C CNN
F 2 "" H 9500 7300 50  0001 C CNN
F 3 "" H 9500 7300 50  0001 C CNN
	1    9500 7300
	1    0    0    -1  
$EndComp
$Comp
L power:+12V #PWR0175
U 1 1
P 12650 4150
F 0 "#PWR0175" H 12650 4000 50  0001 C CNN
F 1 "+12V" H 12665 4323 50  0000 C CNN
F 2 "" H 12650 4150 50  0001 C CNN
F 3 "" H 12650 4150 50  0001 C CNN
	1    12650 4150
	1    0    0    -1  
$EndComp
$Comp
L switch_leopard:+12V_SLOT2 #PWR0180
U 1 1
P 8750 2650
F 0 "#PWR0180" H 8750 2550 50  0001 C CNN
F 1 "+12V_SLOT2" H 8735 2823 50  0000 C CNN
F 2 "" H 8750 2650 50  0001 C CNN
F 3 "" H 8750 2650 50  0001 C CNN
	1    8750 2650
	1    0    0    -1  
$EndComp
$Comp
L power:+12V #PWR0181
U 1 1
P 9550 1950
F 0 "#PWR0181" H 9550 1800 50  0001 C CNN
F 1 "+12V" H 9565 2123 50  0000 C CNN
F 2 "" H 9550 1950 50  0001 C CNN
F 3 "" H 9550 1950 50  0001 C CNN
	1    9550 1950
	1    0    0    -1  
$EndComp
$Comp
L Device:R R40
U 1 1
P 9900 2750
F 0 "R40" V 9850 2950 50  0000 C CNN
F 1 "10" V 9900 2750 50  0000 C CNN
F 2 "Resistors_SMD:R_0201" V 9830 2750 50  0001 C CNN
F 3 "~" H 9900 2750 50  0001 C CNN
	1    9900 2750
	0    1    1    0   
$EndComp
Wire Wire Line
	9550 2550 9550 2750
Wire Wire Line
	9550 2750 9750 2750
Wire Wire Line
	10250 2750 11450 2750
Wire Wire Line
	10050 2750 10250 2750
Connection ~ 10250 2750
Wire Wire Line
	10250 2750 10250 2550
Wire Wire Line
	10250 2050 11450 2050
$Comp
L Device:C C12
U 1 1
P 10250 2400
F 0 "C12" H 10300 2500 50  0000 L CNN
F 1 "0.1u 25V" H 10050 2300 50  0000 L CNN
F 2 "Capacitors_SMD:C_0603" H 10288 2250 50  0001 C CNN
F 3 "~" H 10250 2400 50  0001 C CNN
	1    10250 2400
	1    0    0    -1  
$EndComp
$Comp
L Device:R R37
U 1 1
P 9550 2400
F 0 "R37" H 9620 2446 50  0000 L CNN
F 1 "0.002" H 9620 2355 50  0000 L CNN
F 2 "Resistors_SMD:R_1206" V 9480 2400 50  0001 C CNN
F 3 "~" H 9550 2400 50  0001 C CNN
	1    9550 2400
	-1   0    0    1   
$EndComp
Wire Wire Line
	10250 2050 10250 2250
Connection ~ 10250 2050
Wire Wire Line
	10050 2050 10250 2050
$Comp
L Device:R R38
U 1 1
P 9900 2050
F 0 "R38" V 9850 2250 50  0000 C CNN
F 1 "10" V 9900 2050 50  0000 C CNN
F 2 "Resistors_SMD:R_0201" V 9830 2050 50  0001 C CNN
F 3 "~" H 9900 2050 50  0001 C CNN
	1    9900 2050
	0    1    1    0   
$EndComp
Wire Wire Line
	9550 1950 9550 2050
Wire Wire Line
	9550 2250 9550 2050
Connection ~ 9550 2050
Wire Wire Line
	9550 2050 9750 2050
Wire Wire Line
	9550 2750 8750 2750
Wire Wire Line
	8750 2750 8750 2650
Connection ~ 9550 2750
$Comp
L switch_leopard:+12V_SLOT2 #PWR0182
U 1 1
P 3800 1100
F 0 "#PWR0182" H 3800 1000 50  0001 C CNN
F 1 "+12V_SLOT2" H 3785 1273 50  0000 C CNN
F 2 "" H 3800 1100 50  0001 C CNN
F 3 "" H 3800 1100 50  0001 C CNN
	1    3800 1100
	1    0    0    -1  
$EndComp
Wire Wire Line
	3800 1500 3800 1400
Connection ~ 3800 1300
Wire Wire Line
	3800 1300 3800 1100
Connection ~ 3800 1400
Wire Wire Line
	3800 1400 3800 1300
$Comp
L power:GND #PWR0183
U 1 1
P 6400 1400
F 0 "#PWR0183" H 6400 1150 50  0001 C CNN
F 1 "GND" H 6400 1250 50  0000 C CNN
F 2 "" H 6400 1400 50  0001 C CNN
F 3 "" H 6400 1400 50  0001 C CNN
	1    6400 1400
	1    0    0    -1  
$EndComp
Wire Wire Line
	6400 1300 6400 1400
Wire Wire Line
	5900 1300 6400 1300
$Comp
L Device:R R27
U 1 1
P 5750 1300
F 0 "R27" V 5650 1300 50  0000 C CNN
F 1 "0" V 5750 1300 50  0000 C CNN
F 2 "Resistors_SMD:R_0201" V 5680 1300 50  0001 C CNN
F 3 "~" H 5750 1300 50  0001 C CNN
	1    5750 1300
	0    1    1    0   
$EndComp
Wire Wire Line
	5350 1300 5600 1300
$Comp
L switch_leopard:+12V_SLOT2 #PWR0184
U 1 1
P 5450 1100
F 0 "#PWR0184" H 5450 1000 50  0001 C CNN
F 1 "+12V_SLOT2" H 5435 1273 50  0000 C CNN
F 2 "" H 5450 1100 50  0001 C CNN
F 3 "" H 5450 1100 50  0001 C CNN
	1    5450 1100
	1    0    0    -1  
$EndComp
Wire Wire Line
	5350 1400 5450 1400
Wire Wire Line
	5450 1400 5450 1100
Wire Wire Line
	5450 1400 5450 1500
Wire Wire Line
	5450 1500 5350 1500
Connection ~ 5450 1400
Wire Wire Line
	3900 9300 2900 9300
Wire Wire Line
	3800 9200 3900 9200
Wire Wire Line
	3900 2000 1900 2000
Wire Wire Line
	3900 9100 2900 9100
Wire Wire Line
	3900 9000 2900 9000
Wire Wire Line
	3800 8900 3900 8900
Wire Wire Line
	3800 8800 3900 8800
Wire Wire Line
	3900 8700 2900 8700
Wire Wire Line
	3900 8600 2900 8600
Wire Wire Line
	3800 8500 3900 8500
Wire Wire Line
	3800 8400 3900 8400
Wire Wire Line
	3900 8300 2900 8300
Wire Wire Line
	3900 8200 2900 8200
Wire Wire Line
	3800 1900 3900 1900
Wire Wire Line
	3800 8100 3900 8100
Wire Wire Line
	3800 8000 3900 8000
Wire Wire Line
	3900 7900 2900 7900
Wire Wire Line
	3900 7800 2900 7800
Wire Wire Line
	3800 7700 3900 7700
Wire Wire Line
	3800 7600 3900 7600
Wire Wire Line
	3900 7500 2900 7500
Wire Wire Line
	3900 7400 2900 7400
Wire Wire Line
	3800 7300 3900 7300
Wire Wire Line
	3900 7200 3800 7200
Wire Wire Line
	3350 1800 3900 1800
Wire Wire Line
	3900 7100 2900 7100
Wire Wire Line
	3900 7000 2900 7000
Wire Wire Line
	3800 6900 3900 6900
Wire Wire Line
	3800 6800 3900 6800
Wire Wire Line
	3900 6700 2900 6700
Wire Wire Line
	3900 6600 2900 6600
Wire Wire Line
	3800 6500 3900 6500
Wire Wire Line
	3800 6400 3900 6400
Wire Wire Line
	3900 6300 2900 6300
Wire Wire Line
	3900 6200 2900 6200
Wire Wire Line
	3900 1700 3350 1700
Wire Wire Line
	3800 6100 3900 6100
Wire Wire Line
	3900 6000 2900 6000
Wire Wire Line
	3800 5900 3900 5900
Wire Wire Line
	3900 5800 2900 5800
Wire Wire Line
	3900 5700 2900 5700
Wire Wire Line
	3800 5600 3900 5600
Wire Wire Line
	3800 5500 3900 5500
Wire Wire Line
	3900 5400 2900 5400
Wire Wire Line
	3900 5300 2900 5300
Wire Wire Line
	3800 5200 3900 5200
Wire Wire Line
	3800 1600 3900 1600
Wire Wire Line
	3800 5100 3900 5100
Wire Wire Line
	3900 5000 2900 5000
Wire Wire Line
	3900 4900 2900 4900
Wire Wire Line
	3800 4800 3900 4800
Wire Wire Line
	3800 4700 3900 4700
Wire Wire Line
	3900 4600 2900 4600
Wire Wire Line
	3900 4500 2900 4500
Wire Wire Line
	3800 4400 3900 4400
Wire Wire Line
	3900 4300 2900 4300
Wire Wire Line
	2900 4200 3900 4200
Wire Wire Line
	3900 1500 3800 1500
Wire Wire Line
	3800 4100 3900 4100
Wire Wire Line
	3900 4000 2900 4000
Wire Wire Line
	3900 3900 2900 3900
Wire Wire Line
	3800 3800 3900 3800
Wire Wire Line
	3800 3700 3900 3700
Wire Wire Line
	3900 3600 2900 3600
Wire Wire Line
	3900 3500 2900 3500
Wire Wire Line
	3900 3400 3800 3400
Wire Wire Line
	3800 3300 3900 3300
Wire Wire Line
	3900 3200 2900 3200
Wire Wire Line
	3900 1400 3800 1400
Wire Wire Line
	3900 3100 2900 3100
Wire Wire Line
	3800 3000 3900 3000
Wire Wire Line
	3900 2900 2900 2900
Wire Wire Line
	3800 2800 3900 2800
Wire Wire Line
	3900 2700 2900 2700
Wire Wire Line
	3900 2600 2900 2600
Wire Wire Line
	3800 2500 3900 2500
Wire Wire Line
	3350 2400 3900 2400
Wire Wire Line
	3900 2300 2900 2300
Wire Wire Line
	3900 2200 1500 2200
Wire Wire Line
	3900 1300 3800 1300
$Comp
L switch_leopard:x16_PCIe_Conn SLOT1
U 1 1
P 4650 4700
F 0 "SLOT1" H 4700 8250 50  0000 C CNN
F 1 "x16_PCIe_Conn" H 4700 -150 50  0000 C CNN
F 2 "Switch PCIe:pcie_16x" H 4650 4700 50  0001 C CNN
F 3 "" H 4650 4700 50  0001 C CNN
	1    4650 4700
	-1   0    0    -1  
$EndComp
Text Notes 8750 8800 0    50   ~ 0
EEE-FK1C101SR
Text Notes 8750 7600 0    50   ~ 0
EEE-FK1C101SR
NoConn ~ 11950 6100
NoConn ~ 12050 6100
$Comp
L switch_leopard:INA231AIYFFT U3
U 1 1
P 11800 4850
F 0 "U3" H 12000 5000 50  0000 C CNN
F 1 "INA231AIYFFT" H 12300 3750 50  0000 C CNN
F 2 "Switch PCIe:DSBGA-12_1.65x1.39mm" H 11850 4750 50  0001 C CNN
F 3 "" H 11800 4850 50  0001 C CNN
	1    11800 4850
	1    0    0    -1  
$EndComp
Text GLabel 6350 4500 2    50   Input ~ 0
USB2_P02_D-
Text GLabel 6350 4400 2    50   Input ~ 0
USB2_P02_D+
$EndSCHEMATC
